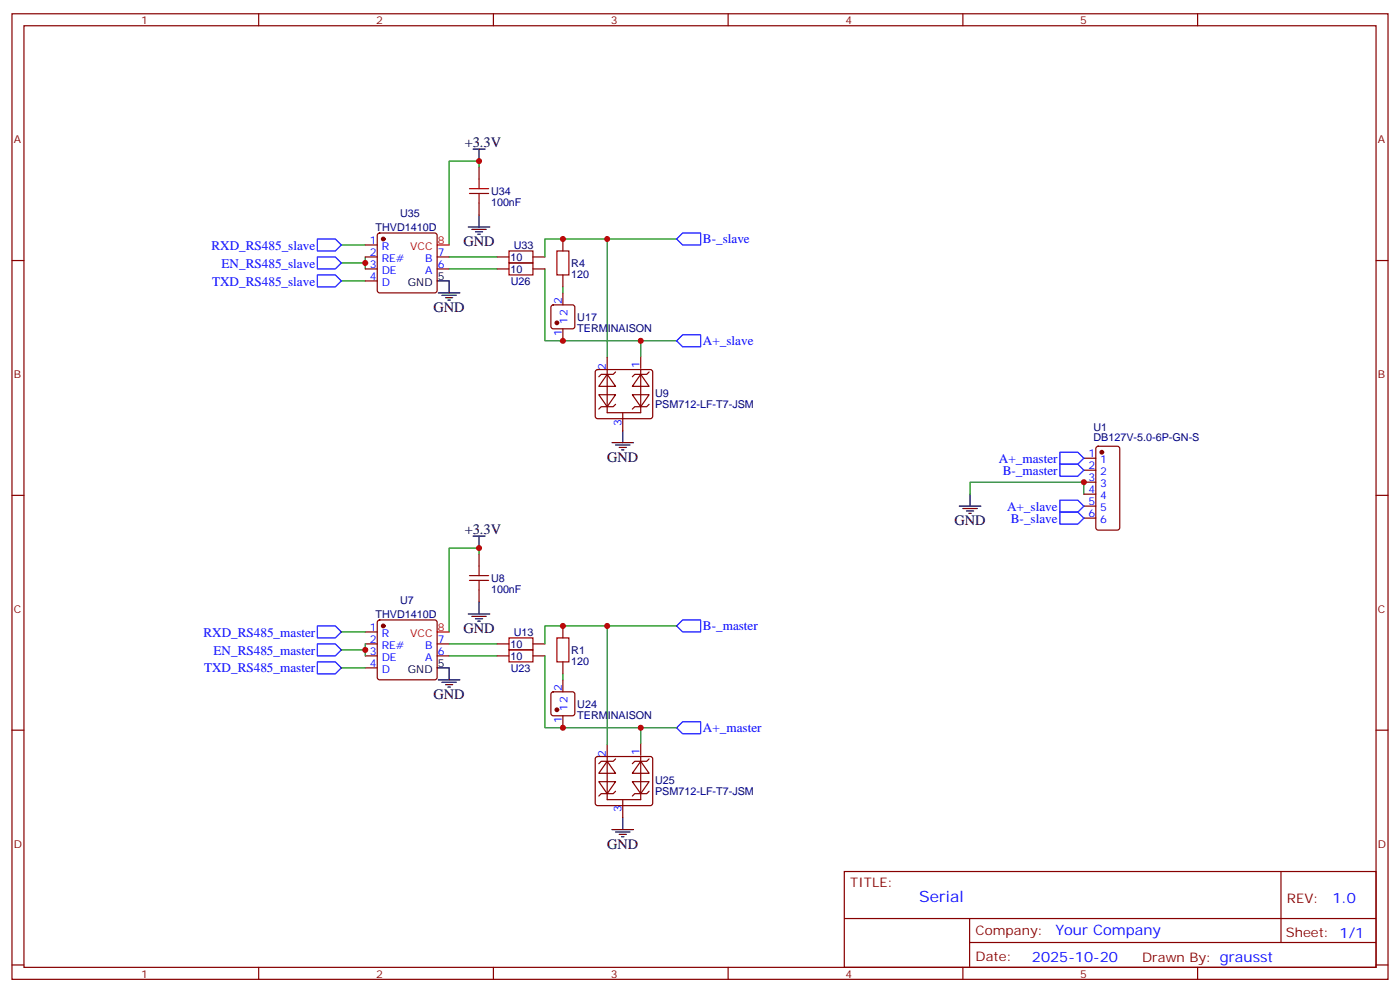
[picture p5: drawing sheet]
<svg xmlns="http://www.w3.org/2000/svg" width="412mm" height="292mm" viewBox="0 0 412 292" stroke-linecap="round" stroke-linejoin="round" font-family="sans-serif">
<g fill="none" stroke="#870000" stroke-width=".35">
<path d="M3.5 4.1h405.4v284.3h-405.4zM7.1 7.6h398.2v277.3h-398.2zM76.2 4.1v3.5M145.3 4.1v3.5M214.5 4.1v3.5M283.6 4.1v3.5M352.8 4.1v3.5M3.5 76.7h3.6M405.3 76.7h3.6M3.5 145.9h3.6M405.3 145.9h3.6M141.1 163.2v3.5"/>
<path d="M141.1 173.7v3.6M107.6 186.1h3.5M107.6 189.6h3.5M107.6 193.1h3.5M107.6 196.7h3.5M111.4 182.8l.4-.2h16.3l.5 .2 .2 .5v16.2l-.3 .5-.4 .2h-16.3l-.5-.2-.2-.5v-16.2zM128.8 189.6h3.5M128.8 193.1h3.5M146.4 189.6h3.5M146.4 193.1h3.5M157 189.6h3.5M157 193.1h3.5"/>
<path d="M165.8 184.3v3.6M165.8 194.9v3.5M3.5 215h3.6M162.5 203.9l.5-.2h5.6l.5 .2 .2 .5v5.7l-.2 .5-.5 .2h-5.6l-.5-.2-.2-.5v-5.7zM165.8 200.2v3.5M165.8 210.8v3.5M405.3 215h3.6M191.2 233l-.7 .7h-3.5l-.7 .7M248.7 256.6h156.6v28.3h-156.6zM377.3 256.7v20.8M248.7 270.5h156.5M285.6 277.5h119.6"/>
<path d="M285.6 270.5v14.1M3.5 284.2h3.6M76.2 284.9v3.5M145.3 284.9v3.5M214.5 284.9v3.5M283.6 284.9v3.5M352.8 284.9v3.5M405.3 284.2h3.6"/>
</g>
<path d="M139.3 157.9h3.6M141.1 157.9v3.5M141.1 177.3v3.5M128.8 196.7h3.5v3.5M137.9 180.8h6.4M139 181.5h4.2M140.1 182.2h2.1M140.8 182.9h.7M129.1 200.2h6.4M130.2 200.9h4.2M131.2 201.6h2.1M131.9 202.3h.7" fill="none" stroke="#000" stroke-width=".35"/>
<path d="M93.5 189.6h5.3l1.7 1.8-1.7 1.7h-5.3zM93.5 184.3h5.3l1.7 1.8-1.7 1.8h-5.3zM93.5 194.9h5.3l1.7 1.8-1.7 1.7h-5.3zM199.3 184.3l1.8-1.7h5.3v3.5h-5.3zM199.3 214.3l1.8-1.8h5.3v3.6h-5.3z" fill="none" stroke="#00f" stroke-width=".35"/>
<g fill="#870000" stroke="#870000" stroke-width=".35">
<circle cx="112.9" cy="184.3" r=".53"/>
<circle cx="164" cy="209" r=".53"/>
</g>
<path d="M128.8 186.1h3.5" fill="none" stroke="#f00" stroke-width=".35"/>
<path d="M141.1 163.2v-1.8h-8.8v24.7M100.5 191.4h7.1M100.5 196.7h7.1M100.5 186.1h7.1M107.6 189.6v3.5M132.3 189.6h14.1M132.3 193.1h14.1M165.8 198.4v1.8" fill="none" stroke="#008700" stroke-width=".35"/>
<path d="M138.3 170.9h5.6M138.3 169.5h5.6M141.1 166.7v2.8M141.1 170.9v2.8M149.9 187.9h7.1v3.5h-7.1zM149.9 191.4h7.1v3.5h-7.1zM164 187.9h3.6v7h-3.6z" fill="none" stroke="#a10000" stroke-width=".35"/>
<g fill="#fff" stroke="#870000" stroke-width=".35">
<path d="M186.3 230.2h4.9l-2.5 3.5z"/>
<path d="M188.7 224.2l2.5 3.5h-4.9z"/>
</g>
<path d="M181.3 223.5l-.7 .7h-3.5l-.7 .7M191.2 223.5l-.7 .7h-3.5l-.7 .7" fill="none" stroke="#870000" stroke-width=".35"/>
<g fill="#fff" stroke="#870000" stroke-width=".35">
<path d="M178.9 224.2l2.4 3.5h-4.9z"/>
<path d="M176.4 230.2h4.9l-2.4 3.5z"/>
</g>
<g fill="none" stroke="#870000" stroke-width=".35">
<path d="M191.2 119.1l-.7 .7h-3.5l-.7 .7M319.3 134.9h3.5M319.3 138.5h3.5M323 131.6l.5-.2h5.6l.7 .4v23.6l-.4 .6-5.9 .1-.7-.5v-23.5zM319.3 142h3.5M319.3 145.5h3.5M319.3 149h3.5M319.3 152.6h3.5M178.9 219.3v16.2h9.8v-12.7M188.7 218.9v3.5M175.6 223l.4-.2h15.6l.5 .2 .2 .5v13l-.3 .5-.4 .2h-15.6l-.5-.2-.2-.5v-13zM181.3 233l-.7 .7h-3.5l-.7 .7"/>
<path d="M183.4 235.5v5.3"/>
</g>
<path d="M160.5 79.2v21.2h38.8M199.3 70.4h-20.4v34.9M285.8 145.5v-3.5h33.5v3.5M160.5 193.1v21.2h38.8M165.8 184.3h33.5" fill="none" stroke="#008700" stroke-width=".35"/>
<g fill="none" stroke="#000" stroke-width=".35">
<path d="M180.3 130.4h6.3M181.3 131.1h4.3M182.4 131.8h2.1M183.1 132.5h.7M183.4 126.8v3.6M282.6 149h6.3M283.6 149.8h4.3M284.7 150.5h2.1M285.4 151.2h.7M285.8 145.5v3.5M180.3 244.3h6.3M181.3 245h4.3"/>
<path d="M182.4 245.7h2.1M183.1 246.4h.7M183.4 240.8v3.5"/>
</g>
<circle cx="324.6" cy="133.2" r=".53" fill="#870000" stroke="#870000" stroke-width=".35"/>
<g fill="#fff" stroke="#870000" stroke-width=".35">
<path d="M186.3 116.2h4.9l-2.5 3.6z"/>
<path d="M188.7 110.2l2.5 3.6h-4.9z"/>
</g>
<path d="M181.3 109.5l-.7 .7h-3.5l-.7 .7M191.2 109.5l-.7 .7h-3.5l-.7 .7" fill="none" stroke="#870000" stroke-width=".35"/>
<g fill="#fff" stroke="#870000" stroke-width=".35">
<path d="M178.9 110.2l2.4 3.6h-4.9z"/>
<path d="M176.4 116.2h4.9l-2.4 3.6z"/>
</g>
<g fill="none" stroke="#870000" stroke-width=".35">
<path d="M141.1 49.2v3.5M141.1 59.8v3.5M107.6 79.2h3.5M107.6 75.7h3.5M107.6 72.1h3.5M111.4 68.8l.4-.2h16.3l.5 .2 .2 .5v16.2l-.3 .5-.4 .3h-16.3l-.5-.3-.2-.5v-16.2zM128.8 79.2h3.5M128.8 75.7h3.5M146.4 79.2h3.5M146.4 75.7h3.5M157 79.2h3.5M157 75.7h3.5"/>
<path d="M165.8 70.4v3.5M107.6 82.7h3.5M162.5 90l.5-.2h5.6l.5 .2 .2 .5v5.6l-.2 .5-.5 .2h-5.6l-.5-.2-.2-.5v-5.6zM165.8 81v3.5M165.8 86.3v3.5M165.8 96.8v3.6M175.6 109l.4-.2h15.6l.5 .2 .2 .5v13.1l-.3 .5-.4 .2h-15.6l-.5-.2-.2-.5v-13.1zM178.9 105.3v16.2h9.8v-12.7M181.3 119.1l-.7 .7h-3.5l-.7 .7M188.7 105v3.5M183.4 121.5v5.3"/>
</g>
<g fill="none" stroke="#008700" stroke-width=".35">
<path d="M141.1 49.2v-1.8h-8.8v24.7M100.5 72.1h7.1M100.5 77.4h7.1M107.6 75.7v3.5M132.3 79.2h14.1M132.3 75.7h14.1M178.9 70.4h-18.4v5.3M100.5 82.7h7.1M165.8 84.5v1.8M188.7 100.4v4.6M165.8 184.3h-5.3v5.3M178.9 184.3v35"/>
<path d="M188.7 214.3v4.6"/>
</g>
<g fill="#870000" stroke="#870000" stroke-width=".35">
<circle cx="164" cy="95.1" r=".53"/>
<circle cx="112.9" cy="70.4" r=".53"/>
</g>
<path d="M138.3 57h5.6M138.3 55.6h5.6M141.1 52.7v2.9M141.1 57v2.8M149.9 77.4h7.1v3.6h-7.1zM149.9 73.9h7.1v3.5h-7.1zM164 73.9h3.6v7.1h-3.6z" fill="none" stroke="#a10000" stroke-width=".35"/>
<path d="M93.5 70.4h5.3l1.7 1.7-1.7 1.8h-5.3zM93.5 75.7h5.3l1.7 1.7-1.7 1.8h-5.3zM199.3 70.4l1.8-1.8h5.3v3.5h-5.3zM93.5 81h5.3l1.7 1.7-1.7 1.8h-5.3zM199.3 100.4l1.8-1.8h5.3v3.5h-5.3zM312.2 133.2h5.3l1.8 1.7-1.8 1.8h-5.3zM312.2 136.7h5.3l1.8 1.8-1.8 1.7h-5.3zM312.2 150.8h5.3l1.8 1.8-1.8 1.7h-5.3zM312.2 147.3h5.3l1.8 1.7-1.8 1.8h-5.3z" fill="none" stroke="#00f" stroke-width=".35"/>
<path d="M139.3 43.9h3.6M141.1 43.9v3.5M137.9 66.9h6.4M139 67.6h4.2M140.1 68.3h2.1M140.8 69h.7M141.1 63.3v3.6M128.8 82.7h3.5v3.6M129.1 86.3h6.4M130.2 87h4.2M131.2 87.7h2.1M131.9 88.4h.7" fill="none" stroke="#000" stroke-width=".35"/>
<path d="M128.8 72.1h3.5" fill="none" stroke="#f00" stroke-width=".35"/>
<g fill="#c00">
<circle cx="141.1" cy="161.4" r=".88"/>
<circle cx="107.6" cy="191.4" r=".88"/>
<circle cx="319.3" cy="142" r=".88"/>
<circle cx="107.6" cy="77.4" r=".88"/>
<circle cx="141.1" cy="47.4" r=".88"/>
<circle cx="188.7" cy="100.4" r=".88"/>
<circle cx="178.9" cy="70.4" r=".88"/>
<circle cx="165.8" cy="70.4" r=".88"/>
<circle cx="165.8" cy="100.4" r=".88"/>
<circle cx="165.8" cy="214.3" r=".88"/>
<circle cx="165.8" cy="184.3" r=".88"/>
<circle cx="188.7" cy="214.3" r=".88"/>
<circle cx="178.9" cy="184.3" r=".88"/>
</g>
<text font-size="4.6" fill="#00f" x="270.8" y="265.7">Serial</text>
<g font-size="4.2">
<text x="136.9" y="43.2">+3.3V</text>
<text x="136.5" y="72.5">GND</text>
<text x="127.7" y="91.9">GND</text>
<text x="178.9" y="136">GND</text>
<text x="281.2" y="154.7">GND</text>
<text x="136.9" y="157.2">+3.3V</text>
<text x="136.5" y="186.4">GND</text>
<text x="127.7" y="205.8">GND</text>
<text x="178.9" y="249.9">GND</text>
</g>
<g font-size="4.2" fill="#00f">
<text x="392.5" y="265.9">1.0</text>
<text x="310.9" y="275.5">Your Company</text>
<text x="304" y="283.3">2025-10-20</text>
</g>
<g font-size="3.9" fill="#00f">
<text x="207.1" y="71.5">B-_slave</text>
<text x="62.3" y="73.5">RXD_RS485_slave</text>
<text x="65.3" y="78.8">EN_RS485_slave</text>
<text x="62.5" y="84.1">TXD_RS485_slave</text>
<text x="207.1" y="101.5">A+_slave</text>
<text x="294.3" y="136.3">A+_master</text>
<text x="295.4" y="139.8">B-_master</text>
<text x="296.6" y="150.4">A+_slave</text>
<text x="297.8" y="153.9">B-_slave</text>
<text x="207.1" y="185.5">B-_master</text>
<text x="59.9" y="187.5">RXD_RS485_master</text>
<text x="62.9" y="192.7">EN_RS485_master</text>
<text x="60.1" y="198">TXD_RS485_master</text>
<text x="207.1" y="215.5">A+_master</text>
</g>
<g font-size="3.9" fill="#800">
<text x="250.5" y="261.2">TITLE:</text>
<text x="379.1" y="265.9">REV:</text>
<text x="287.4" y="275.4">Company:</text>
<text x="378.7" y="276">Sheet: 1/1</text>
<text x="287.4" y="283.1">Date:</text>
<text x="336.4" y="283.2">Drawn By: grausst</text>
</g>
<g font-size="3.2" fill="#800">
<text x="41.6" y="7.1">1</text>
<text x="110.8" y="7.1">2</text>
<text x="179.9" y="7.1">3</text>
<text x="249.1" y="7.1">4</text>
<text x="318.2" y="7.1">5</text>
<text x="4.1" y="42.2">A</text>
<text x="405.9" y="42.2">A</text>
<text x="4.1" y="111.3">B</text>
<text x="405.9" y="111.3">B</text>
<text x="4.1" y="180.4">C</text>
<text x="405.9" y="180.4">C</text>
<text x="4.1" y="249.6">D</text>
<text x="405.9" y="249.6">D</text>
<text x="41.6" y="287.9">1</text>
<text x="110.8" y="287.9">2</text>
<text x="179.9" y="287.9">3</text>
<text x="249.1" y="287.9">4</text>
<text x="318.2" y="287.9">5</text>
</g>
<g font-size="3.2" fill="#000080">
<text x="144.6" y="57.4">U34</text>
<text x="117.8" y="64">U35</text>
<text x="144.6" y="60.6">100nF</text>
<text x="110.6" y="68">THVD1410D</text>
<text x="150.4" y="76.8">10</text>
<text x="151.4" y="73.3">U33</text>
<text x="150.4" y="80.3">10</text>
<text x="150.4" y="83.8">U26</text>
<text x="168.3" y="81.8">120</text>
<text x="168.3" y="78.5">R4</text>
<text x="170" y="94.4">U17</text>
<text x="170" y="97.7">TERMINAISON</text>
<text x="193" y="117">U9</text>
<text x="193" y="120.3">PSM712-LF-T7-JSM</text>
<text x="322.1" y="130">DB127V-5.0-6P-GN-S</text>
<text x="322.1" y="126.8">U1</text>
<text x="144.6" y="171.3">U8</text>
<text x="117.8" y="177.9">U7</text>
<text x="144.6" y="174.6">100nF</text>
<text x="110.6" y="181.9">THVD1410D</text>
<text x="150.4" y="190.7">10</text>
<text x="151.4" y="187.2">U13</text>
<text x="150.4" y="194.3">10</text>
<text x="150.4" y="197.8">U23</text>
<text x="168.3" y="195.7">120</text>
<text x="168.3" y="192.5">R1</text>
<text x="170" y="208.4">U24</text>
<text x="170" y="211.6">TERMINAISON</text>
<text x="193" y="230.9">U25</text>
<text x="193" y="234.2">PSM712-LF-T7-JSM</text>
</g>
<g font-size="3.2" fill="#00f">
<text x="108.9" y="71.8">1</text>
<text x="108.9" y="75.3">2</text>
<text x="112.4" y="73.6">R</text>
<text x="112.4" y="77.1">RE#</text>
<text x="125.3" y="77.1">B</text>
<text x="128.9" y="75.3">7</text>
<text x="108.9" y="78.8">3</text>
<text x="108.9" y="82.4">4</text>
<text x="112.4" y="80.6">DE</text>
<text x="125.3" y="80.6">A</text>
<text x="128.9" y="78.8">6</text>
<text x="112.4" y="84.1">D</text>
<text x="165.5" y="89.6" transform="rotate(-90 165.5 89.6)">2</text>
<text x="167.2" y="95.5" transform="rotate(-90 167.2 95.5)">12</text>
<text x="165.5" y="99" transform="rotate(-90 165.5 99)">1</text>
<text x="178.5" y="108.8" transform="rotate(-90 178.5 108.8)">2</text>
<text x="188.4" y="108.5" transform="rotate(-90 188.4 108.5)">1</text>
<text x="183.1" y="125.3" transform="rotate(-90 183.1 125.3)">3</text>
<text x="320.6" y="134.6">1</text>
<text x="324.1" y="136.3">1</text>
<text x="320.6" y="138.1">2</text>
<text x="320.6" y="141.6">3</text>
<text x="324.1" y="139.9">2</text>
<text x="324.1" y="143.4">3</text>
<text x="320.6" y="145.2">4</text>
<text x="320.6" y="148.7">5</text>
<text x="324.1" y="146.9">4</text>
<text x="320.6" y="152.2">6</text>
<text x="324.1" y="150.5">5</text>
<text x="324.1" y="154">6</text>
<text x="108.9" y="185.7">1</text>
<text x="108.9" y="189.3">2</text>
<text x="112.4" y="187.5">R</text>
<text x="112.4" y="191">RE#</text>
<text x="125.3" y="191">B</text>
<text x="128.9" y="189.3">7</text>
<text x="108.9" y="192.8">3</text>
<text x="108.9" y="196.3">4</text>
<text x="112.4" y="194.6">DE</text>
<text x="125.3" y="194.6">A</text>
<text x="128.9" y="192.8">6</text>
<text x="112.4" y="198.1">D</text>
<text x="165.5" y="203.6" transform="rotate(-90 165.5 203.6)">2</text>
<text x="167.2" y="209.5" transform="rotate(-90 167.2 209.5)">12</text>
<text x="165.5" y="213" transform="rotate(-90 165.5 213)">1</text>
<text x="178.5" y="222.8" transform="rotate(-90 178.5 222.8)">2</text>
<text x="188.4" y="222.4" transform="rotate(-90 188.4 222.4)">1</text>
<text x="183.1" y="239.3" transform="rotate(-90 183.1 239.3)">3</text>
</g>
<g font-size="3.2" fill="#f00">
<text x="128.9" y="71.8">8</text>
<text x="120.9" y="73.6">VCC</text>
<text x="128.9" y="185.7">8</text>
<text x="120.9" y="187.5">VCC</text>
</g>
<g font-size="3.2">
<text x="128.9" y="82.4">5</text>
<text x="120.2" y="84.1">GND</text>
<text x="128.9" y="196.3">5</text>
<text x="120.2" y="198.1">GND</text>
</g>
</svg>
